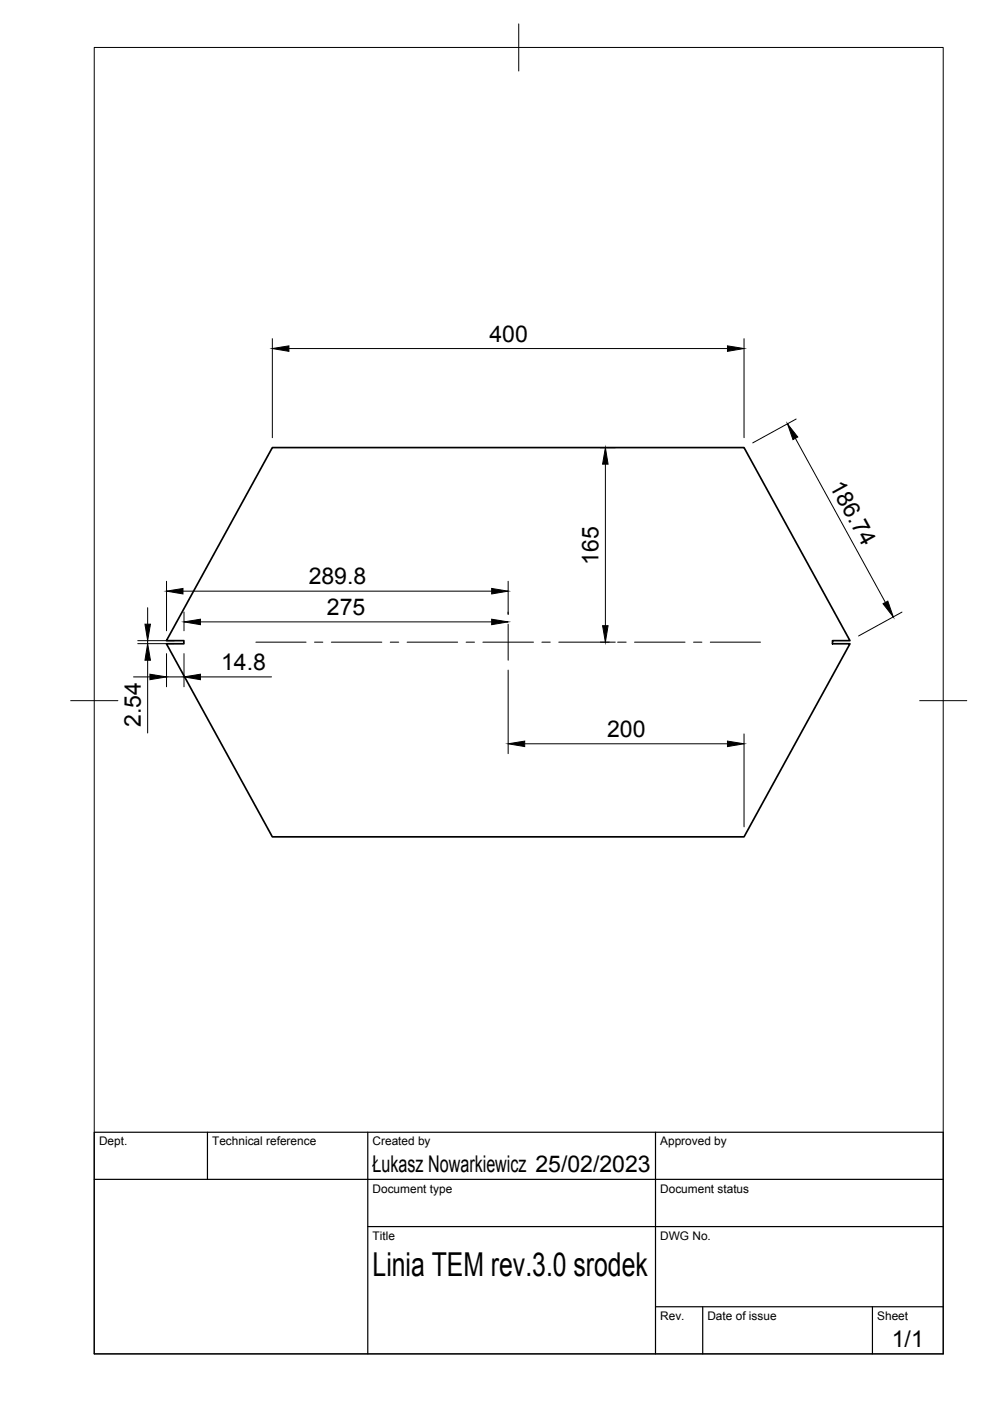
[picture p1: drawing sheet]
<svg xmlns="http://www.w3.org/2000/svg" width="210mm" height="297mm" viewBox="0 0 210 297" stroke-linecap="round" stroke-linejoin="round" font-family="sans-serif">
<!-- layer: Visible -->
<path d="M57.7 94.9h100.1l22.4 40.9h-3.7v.7h3.7l-22.4 40.9h-100.1l-22.4-40.9h3.7v-.7h-3.7z" fill="none" stroke="#000" stroke-width=".36"/>
<!-- layer: BORDER -->
<path d="M20 10.1h180v276.9h-180zM110 5.1v10M15 148.6h10M195 148.6h10" fill="none" stroke="#000" stroke-width=".21"/>
<!-- layer: TITLEBLOCK -->
<path d="M20 240.1h180v46.9h-180zM20 250h180M44 240.1v9.9M78 240.1v46.9M139 240.1v46.9M78 260.1h122M139 277.1h61M149 277.1v9.9M185 277.1v9.9" fill="none" stroke="#000" stroke-width=".25"/>
<!-- layer: Smart Centers -->
<g fill="none" stroke="#000" stroke-width=".21">
<path d="M54.3 136.2h10.6M66.7 136.2h1.8M70.3 136.2h10.7M82.7 136.2h1.8M86.3 136.2h10.7M98.8 136.2h1.8M102.4 136.2h10.7M107.7 132.3v7.7M114.9 136.2h1.8M118.5 136.2h10.7M131 136.2h1.8M134.5 136.2h10.7"/>
<path d="M147 136.2h1.8M150.6 136.2h10.6"/>
</g>
<!-- layer: FD_Dimensions -->
<g fill="none" stroke="#000" stroke-width=".21">
<path d="M57.7 71.8v21M61.3 73.9h92.9M157.8 71.8v21M127.3 94.9h3.2M128.4 98.4v34.3M168.6 92.9l19.1 34.8M168.8 88.8l-9.2 5.1M29.2 135.8h7.7M29.2 136.5h7.7M31.3 128.8v3.5M31.3 135.8v.7M31.3 140v15.4"/>
<path d="M35.3 123.2v10.5M35.3 138.6v7M38.8 125.3h65.4M39 129.8v3.9M39 138.6v7M42.5 131.9h61.7M107.7 123.2v7M127.3 136.2h3.2M191.2 129.8l-9.2 5M28.3 143.5h3.5M35.3 143.5h3.7M42.5 143.5h15.1"/>
<path d="M107.7 142.1v17.7M111.3 157.7h42.9M157.8 155.6v19.7"/>
</g>
<g fill="#000" stroke="#000" stroke-width=".21">
<path d="M57.7 73.9l3.6-.6v1.2zM154.2 73.3l3.6 .6-3.6 .6zM128.4 94.9l.5 3.5h-1.1zM167 89.9l2.1 2.8-1 .5zM30.7 132.3h1.2l-.6 3.5zM31.3 136.5l.6 3.5h-1.2zM35.3 125.3l3.5-.5v1.1zM39 131.9l3.5-.6v1.1zM104.2 124.8l3.5 .5-3.5 .6zM104.2 131.3l3.5 .6-3.5 .5zM127.8 132.7h1.1l-.5 3.5zM187.2 128l1-.5 1.2 3.3z"/>
<path d="M31.8 142.9l3.5 .6-3.5 .6zM39 143.5l3.5-.6v1.2zM107.7 157.7l3.6-.6v1.2zM154.2 157.1l3.6 .6-3.6 .6z"/>
</g>
<text font-size="7" x="79" y="270.6">Linia TEM rev.3.0 srodek</text>
<g font-size="4.9">
<text x="103.8" y="72.5">400</text>
<text x="175.8" y="102.9" transform="rotate(61 175.8 102.9)">186.74</text>
<text x="126.9" y="119.8" transform="rotate(-90 126.9 119.8)">165</text>
<text x="65.4" y="123.9">289.8</text>
<text x="69.3" y="130.4">275</text>
<text x="46.9" y="142.1">14.8</text>
<text x="29.9" y="154.2" transform="rotate(-90 29.9 154.2)">2.54</text>
<text x="128.7" y="156.2">200</text>
<text x="79" y="248.5">Łukasz Nowarkiewicz 25/02/2023</text>
<text x="189.1" y="285.7">1/1</text>
</g>
<g font-size="2.5">
<text x="21" y="242.9">Dept.</text>
<text x="45" y="242.9">Technical reference</text>
<text x="79" y="242.9">Created by</text>
<text x="140" y="242.9">Approved by</text>
<text x="79" y="252.8">Document type</text>
<text x="140" y="252.8">Document status</text>
<text x="79" y="262.9">Title</text>
<text x="140" y="262.9">DWG No.</text>
<text x="140" y="279.9">Rev.</text>
<text x="150" y="279.9">Date of issue</text>
<text x="186" y="279.9">Sheet</text>
</g>
</svg>
